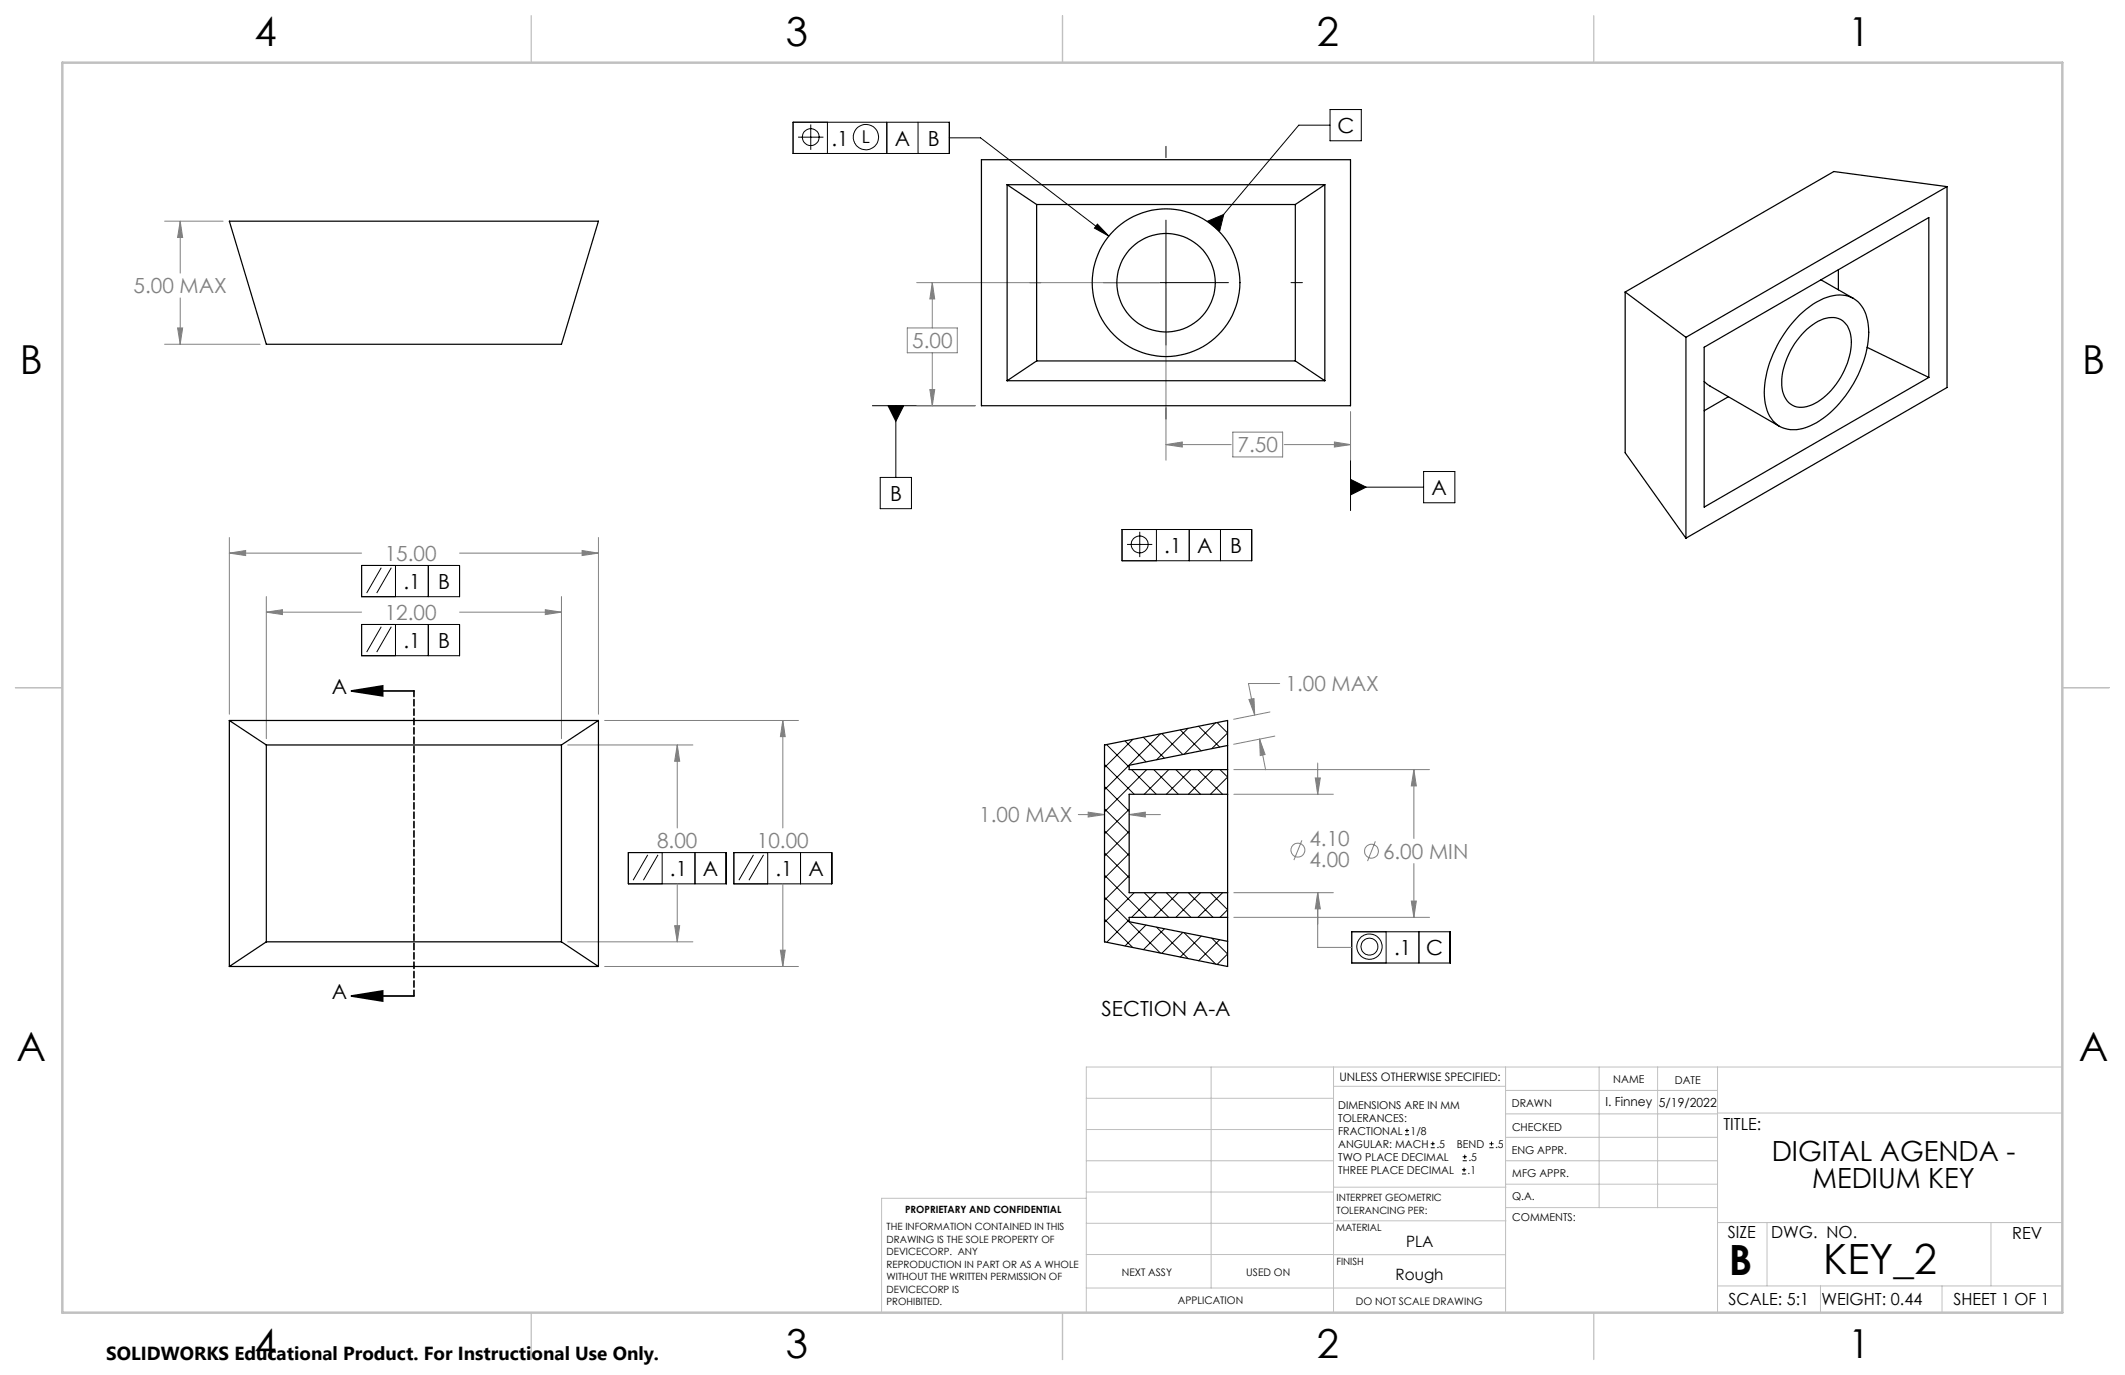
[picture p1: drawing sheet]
<svg xmlns="http://www.w3.org/2000/svg" width="432mm" height="279mm" viewBox="0 0 432 279" stroke-linecap="round" stroke-linejoin="round" font-family="sans-serif">
<g fill="none" stroke="#000" stroke-width=".2">
<path d="M161.1 24.8h31.8v6.4h-31.8zM162.2 27.9h5.1M164.7 25.3v5.1M168.1 24.8v6.4M180.2 24.8v6.4M186.5 24.8v6.4M192.9 28h6.3l26.1 20M236.9 29.7v2.3M270.3 25.4h-6.4l-17.3 20.6M270.3 22.3h6.3v6.3h-6.3zM209.2 57.4h2.3M223 45.5l2.3 2.5-2.9-1.6z"/>
<path d="M224.2 57.4h25.4M236.9 44.7v25.4M245.4 44.9l3.3-1.3-.9 3.4zM262.3 57.4h2.4M177.3 82.4h20.9M178.9 97h6.3v6.4h-6.3zM180.4 82.4h3.2l-1.6 3.2zM182 82.4v14.6M236.9 82.8v2.4M274.4 99h14.9M274.4 83.7v20.1M274.4 97.4l3.2 1.6-3.2 1.6z"/>
<path d="M289.3 95.8h6.3v6.4h-6.3zM73.5 114.9h19.9v6.3h-19.9zM77.5 115.4l-3 5.1M79.5 115.4l-2.9 5.1M80.4 114.9v6.3M87 114.9v6.3M228 107.6h26.4v6.3h-26.4zM229 110.6h5.1M231.6 108.1v5.1M235 107.6v6.3M241.7 107.6v6.3M248 107.6v6.3"/>
<path d="M73.5 126.9h19.9v6.3h-19.9zM77.5 127.4l-3 5.1M79.5 127.4l-2.9 5.1M80.4 126.9v6.3M87 126.9v6.3M127.7 173.2h19.9v6.4h-19.9zM131.6 173.7l-2.9 5.2M133.7 173.7l-3 5.2M134.5 173.2v6.4M141.2 173.2v6.4M149.1 173.2h19.9v6.4h-19.9zM153.1 173.7l-3 5.2"/>
<path d="M155.2 173.7l-3 5.2M156 173.2v6.4M162.7 173.2v6.4M274.7 189.3h20v6.4h-20zM281.7 189.3v6.4M288.3 189.3v6.4M285.5 230.6h.8M285.5 229.7h.8M285.9 229.3v.9M290.7 233.2h.8M290.7 232.4h.8M291.1 232v.8"/>
<path d="M297.1 238.5h.8M297.1 237.7h.8M297.2 235.9h.9M297.2 235.1h.9M297.5 237.3v.8M297.6 234.6v.9M302.6 233.2h.9M302.6 232.4h.9M303.1 232v.8"/>
<circle cx="164.8" cy="27.9" r="1.72"/>
<circle cx="176" cy="27.9" r="2.58"/>
<circle cx="231.6" cy="110.6" r="1.71"/>
<circle cx="278.3" cy="192.3" r="2.58"/>
<circle cx="278.3" cy="192.4" r="1.72"/>
</g>
<g fill="none" stroke="#808080" stroke-width=".2">
<path d="M33.4 44.9h11.9M36.6 44.9l.5 3.4h-1zM36.6 44.9v10.6M186.3 57.4h49.4M189.4 57.4l.5 3.3h-1zM189.4 57.4v9.2M236.9 58.7v34.8M33.4 70h19.4M36.1 66.6h1l-.5 3.4zM36.6 60.5v9.5M184.4 66.6h10.1v5.1h-10.1zM188.9 79.2h1l-.5 3.2z"/>
<path d="M189.4 71.7v10.7M186.3 82.4h11.9M236.9 90.3l3.3-.5v1zM236.9 90.3h13.3M250.5 87.8h10.1v5.1h-10.1zM260.9 90.3h13.5M271.1 89.8l3.3 .5-3.3 .5zM274.4 83.7v9.8M46.6 112.4l3.3-.5v1zM46.6 109.2v35.9M46.6 112.4h26.9M93.4 112.4h28.2"/>
<path d="M118.3 111.9l3.3 .5-3.3 .5zM121.6 109.2v35.9M54.1 124.4l3.3-.5v1zM54.1 121.2v28.9M54.1 124.4h19.4M93.4 124.4h20.7M110.8 123.9l3.3 .5-3.3 .5zM114.1 121.2v28.9M260 138.9h-6.3l1.3 6.4M115.4 151.4h25.4M122.9 146.4h39.3M137.6 151.4l.5 3.3h-1z"/>
<path d="M137.6 151.4v16.8M159.1 146.4l.5 3.3h-1zM159.1 146.4v21.8M250.7 156.4h39.8M253.8 142.1l1-.1 .2 3.3zM255.9 150.2l1.2 3.1-1 .2zM255.9 150.2l1.3 6.2M258.1 144.7l-7.4 1.5M259 149.6l-8.3 1.6M267.3 158.1h1l-.5 3.3zM267.8 155v6.4M287.3 156.4l.5 3.3h-1z"/>
<path d="M287.3 156.4v14M137.6 179.6v11.8M159.1 179.6v16.8M219.1 165.5h5.3M221.1 165l3.3 .5-3.3 .5zM229.4 165.5l3.3-.5v1zM229.4 165.5h6.4M250.7 161.4h20.2M264.5 170.7l-1.6 4.1M279.5 171l-1.6 4M287.3 175.5v10.9M115.4 191.4h25.4"/>
<path d="M122.9 196.4h39.3M137.1 188.1h1l-.5 3.3zM158.6 193.1h1l-.5 3.3zM250.7 186.4h39.8M250.7 181.4h20.2M267.8 181.4l.5 3.3h-1zM267.8 181.4v11.1h6.9M286.8 183.1h1l-.5 3.3z"/>
<circle cx="263.7" cy="172.7" r="1.42"/>
<circle cx="278.7" cy="173" r="1.41"/>
</g>
<path d="M71.4 140.4l6.4-1v2zM71.4 140.4h12.7M71.4 202.4l6.4-1v2zM71.4 202.4h12.7" fill="none" stroke="#000" stroke-width=".35"/>
<path d="M84.1 140.4v62" fill="none" stroke="#000" stroke-width=".35" stroke-dasharray="1.3 .6" stroke-dashoffset=".1"/>
<g fill="none" stroke="#c0c0c0" stroke-width=".2">
<path d="M246.1 216.8v44.9M271 216.8v49.9M305.9 216.8v49.9M324.9 216.8v28.6M336.8 216.8v28.6M349 216.8v49.9M419.1 216.8h-198.4v49.9M220.7 235.9h50.3M220.7 229.5h50.3M220.7 223.2h50.3M271 220.7h34.9M305.9 231.1h43.1"/>
<path d="M305.9 226.3h43.1M305.9 221.6h43.1M305.9 235.9h43.1M349 226.2h70.1M220.7 248.6h50.3M220.7 242.2h50.3M220.7 254.9h50.3M220.7 243.5h-41.6v23.2M271 255h34.9M271 248.1h35M271 241.2h35M305.9 240.6h43.1"/>
<path d="M306 245.4h43M349 248.4h70.1M359.1 248.4v12.9M404.6 248.4v12.9M220.7 261.7h85.2M349 261.3h70.1M369.9 261.3v5.4M394.6 261.3v5.4"/>
</g>
<path d="M108 3.2v9.5M215.9 3.2v9.5M323.8 3.2v9.5M3.1 139.7h9.6M419.1 139.7h9.5M108 266.7v9.6M215.9 266.7v9.6M323.8 266.7v9.6" fill="none" stroke="#c0c0c0" stroke-width=".25"/>
<path d="M12.7 12.7h406.4v254h-406.4z" fill="none" stroke="#c0c0c0" stroke-width=".5"/>
<g fill="#000">
<path d="M223 45.5l2.3 2.5-2.9-1.6zM274.4 97.4l3.2 1.6-3.2 1.6zM180.4 82.4l1.6 3.2 1.6-3.2zM245.4 44.9l3.3-1.3-.9 3.4z"/>
<path d="M71.4 140.4l6.4-1v2zM71.4 202.4l6.4-1v2z"/>
</g>
<path d="M118.3 111.9l3.3 .5-3.3 .5zM46.6 112.4l3.3-.5v1zM110.8 123.9l3.3 .5-3.3 .5zM54.1 124.4l3.3-.5v1zM137.1 188.1h1l-.5 3.3zM137.6 151.4l.5 3.3h-1zM158.6 193.1h1l-.5 3.3zM159.1 146.4l.5 3.3h-1zM36.6 44.9l.5 3.4h-1zM36.1 66.6h1l-.5 3.4zM188.9 79.2h1l-.5 3.2zM189.4 57.4l.5 3.3h-1zM271.1 89.8l3.3 .5-3.3 .5zM236.9 90.3l3.3-.5v1zM286.8 183.1h1l-.5 3.3zM287.3 156.4l.5 3.3h-1zM267.8 181.4l.5 3.3h-1zM267.3 158.1h1l-.5 3.3zM255.9 150.2l1.2 3.1-1 .2zM253.8 142.1l1-.1 .2 3.3zM221.1 165l3.3 .5-3.3 .5zM229.4 165.5l3.3-.5v1z" fill="#808080"/>
<g fill="none" stroke="#000" stroke-width=".25">
<path d="M199.4 32.5h75v49.9h-75zM204.6 37.5v39.9M204.6 37.5h64.6M204.6 37.5l6 4.1M269.2 37.5v39.9M269.2 37.5l-6 4.1M395.6 37.9v40.8l-53 30.7M395.6 37.9l-53 30.6M395.6 37.9l-23-3-42.4 24.4M46.6 44.9h75l-7.5 25.1h-60zM210.6 41.6v31.7M210.6 41.6h52.6"/>
<path d="M263.2 41.6v31.7M330.2 59.3l12.4 9.2M330.2 59.3v32.7l12.4 17.4M370 56.9l6.6 3.7M373.6 54.8v4.1M204.6 77.4h64.6M210.6 73.3h52.6M210.6 73.3l-6 4.1M263.2 73.3l6 4.1M342.6 68.5v40.9M346.3 77.5l1.2 1 14.1 8.1M346.3 70.6l45.6-26.4v32.5l-45.6 26.3z"/>
<path d="M365.7 64a13.1 13.1 0 0 1 8.1-4.1 5.7 5.7 0 0 1 5.7 5.3 20.3 20.3 0 0 1-3.9 14.4 17.2 17.2 0 0 1-9.9 7.6 5.7 5.7 0 0 1-7-5.2 19.9 19.9 0 0 1 3.4-13.5l1.7-2.4zM366.6 67.5a7.7 7.7 0 0 1 6.5-2.9 4.3 4.3 0 0 1 3.1 4.3 15.2 15.2 0 0 1-7.9 13.3 4 4 0 0 1-6.2-3.2 15 15 0 0 1 4.5-11.5zM379.4 70.6l12.5 6.1M351.2 80.6l-4.9 2.9M46.6 146.4v50M46.6 146.4l7.5 5M46.6 146.4h75M54.1 151.4v40M54.1 151.4h60M114.1 151.4v40M121.6 146.4v50M121.6 146.4l-7.5 5"/>
<path d="M249.4 151.5l-20 4v.9h20M249.4 161.4v20M249.4 161.4v-15l-25 5v40l25 5v-15M249.4 161.4h-20v20h20M46.6 196.4h75M54.1 191.4l-7.5 5M54.1 191.4h60M114.1 191.4l7.5 5M249.4 186.4h-20v.9l20 4"/>
<circle cx="236.9" cy="57.4" r="15"/>
<circle cx="236.9" cy="57.4" r="10"/>
</g>
<g fill="none" stroke="#000" stroke-width=".2">
<path d="M224.4 159.8l5 5.1M224.4 155.4l6.1 6M224.6 151.4l-.2 .1M224.9 151.3l4.5 4.6M228.6 150.6l4.3 4.2M229.9 156.4l5 5M230.2 150.2l-5.8 5.8M232.3 149.8l4.3 4.3M233 156.4l-8.6 8.6M234.5 156.4l4.9 5M235.8 149.1l-11.4 11.4M236.1 149l4.2 4.3"/>
<path d="M237.5 156.4l-5 5M238.9 156.4l5 5M239.8 148.3l4.3 4.3M241.4 148l-6.4 6.4M242 156.4l-5 5M243.4 156.4l5 5M243.6 147.6l4.2 4.2M246.5 156.4l-5 5M247 146.9l-6.4 6.3M247.3 146.8l2.1 2.1-3.2 3.2M247.9 156.4l1.5 1.5-3.4 3.5M224.4 177.8l8.6 8.6"/>
<path d="M224.4 173.3l5 5M224.4 168.8l5 5M224.4 164.4l5 4.9M229.4 164.5l-5 4.9M229.4 168.9l-5 5.1M229.4 173.4l-5 5M229.4 177.9l-5 5M224.4 191.3l.2 .1M224.4 186.8l5.8 5.7M224.4 182.3l11.4 11.4M229.4 186.9l-4.5 4.6M230.5 181.4l-6.1 6"/>
<path d="M232.5 181.4l5 5M232.9 188l-4.3 4.2M234.9 181.4l-5 5M235 188.4l6.4 6.4M236.6 188.7l-4.3 4.3M237 181.4l5 5M239.4 181.4l-4.9 5M240.3 189.5l-4.2 4.2M240.6 189.5l6.4 6.4M241.5 181.4l5 5M243.9 181.4l-5 5M244.1 190.2l-4.3 4.3"/>
<path d="M246 181.4l3.4 3.5-1.5 1.5M246.2 190.6l3.2 3.3-2.1 2.1M247.8 191l-4.2 4.2M248.4 181.4l-5 5"/>
</g>
<g font-size="8.5">
<text x="351.3" y="259">B</text>
<text x="370.5" y="258.9">KEY_2</text>
</g>
<g font-size="8.1">
<text x="51.7" y="9.3">4</text>
<text x="159.7" y="9.3">3</text>
<text x="267.6" y="9.3">2</text>
<text x="375.6" y="9.3">1</text>
<text x="4" y="76">B</text>
<text x="423.1" y="76">B</text>
<text x="3.3" y="215.7">A</text>
<text x="422.4" y="215.7">A</text>
<text x="51.7" y="276">4</text>
<text x="159.7" y="276">3</text>
<text x="267.6" y="276">2</text>
<text x="375.6" y="276">1</text>
</g>
<g font-size="5.6">
<text x="360" y="235.8">DIGITAL AGENDA -</text>
<text x="368.3" y="241.5">MEDIUM KEY</text>
</g>
<g font-size="4.2">
<text x="168.9" y="29.6">.1</text>
<text x="181.8" y="29.6">A</text>
<text x="188.5" y="29.6">B</text>
<text x="271.8" y="27">C</text>
<text x="180.8" y="101.8">B</text>
<text x="290.9" y="100.6">A</text>
<text x="236.6" y="112.4">.1</text>
<text x="243.3" y="112.4">A</text>
<text x="250" y="112.4">B</text>
<text x="82" y="119.7">.1</text>
<text x="89" y="119.7">B</text>
<text x="82" y="131.7">.1</text>
<text x="89" y="131.7">B</text>
<text x="67.4" y="141">A</text>
<text x="136.1" y="178">.1</text>
<text x="142.8" y="178">A</text>
<text x="157.6" y="178">.1</text>
<text x="164.3" y="178">A</text>
<text x="283.3" y="194.1">.1</text>
<text x="289.8" y="194.1">C</text>
<text x="67.4" y="203">A</text>
<text x="223.8" y="206.4">SECTION A-A</text>
</g>
<g font-size="4.2" fill="#808080">
<text x="27.1" y="59.6">5.00 MAX</text>
<text x="185.3" y="70.8">5.00</text>
<text x="251.5" y="91.9">7.50</text>
<text x="78.2" y="114">15.00</text>
<text x="78.2" y="126">12.00</text>
<text x="261.2" y="140.5">1.00 MAX</text>
<text x="199" y="167.1">1.00 MAX</text>
<text x="133.5" y="172.3">8.00</text>
<text x="153.8" y="172.3">10.00</text>
<text x="266.1" y="172">4.10</text>
<text x="266.1" y="176.1">4.00</text>
<text x="281" y="174.5">6.00 MIN</text>
</g>
<text font-size="3.8" x="21.6" y="276.3">SOLIDWORKS Educational Product. For Instructional Use Only.</text>
<text font-size="3.6" x="175.1" y="29.1">L</text>
<g font-size="3.4">
<text x="350.2" y="229.5">TITLE:</text>
<text x="351.1" y="251.6">SIZE</text>
<text x="359.9" y="251.6">DWG. NO.</text>
<text x="408.9" y="251.7">REV</text>
<text x="351.2" y="265.2">SCALE: 5:1</text>
<text x="370.1" y="265.3">WEIGHT: 0.44</text>
<text x="396.9" y="265.2">SHEET 1 OF 1</text>
</g>
<g font-size="3.2">
<text x="285.7" y="253.3">PLA</text>
<text x="283.6" y="260.1">Rough</text>
</g>
<g font-size="2.5">
<text x="326.2" y="224.8">I. Finney</text>
<text x="337.1" y="224.9">5/19/2022</text>
</g>
<text font-size="2.4" x="272.2" y="219.7">UNLESS OTHERWISE SPECIFIED:</text>
<g font-size="2.2">
<text x="327.8" y="220.1">NAME</text>
<text x="340.3" y="220.2">DATE</text>
<text x="271.9" y="225.3">DIMENSIONS ARE IN MM</text>
<text x="271.9" y="227.9">TOLERANCES:</text>
<text x="307.2" y="224.9">DRAWN</text>
<text x="271.9" y="230.6">FRACTIONAL</text>
<text x="271.9" y="233.2">ANGULAR: MACH</text>
<text x="286.6" y="230.6">1/8</text>
<text x="291.9" y="233.2">.5</text>
<text x="296" y="233.2">BEND</text>
<text x="303.8" y="233.2">.5</text>
<text x="307.3" y="229.8">CHECKED</text>
<text x="271.9" y="238.5">THREE PLACE DECIMAL</text>
<text x="271.9" y="235.9">TWO PLACE DECIMAL</text>
<text x="298.2" y="238.5">.1</text>
<text x="298.4" y="235.9">.5</text>
<text x="307.2" y="234.5">ENG APPR.</text>
<text x="307.3" y="239.2">MFG APPR.</text>
<text x="307.3" y="243.9">Q.A.</text>
<text x="307.3" y="248.1">COMMENTS:</text>
</g>
<g font-size="2.1">
<text x="227.9" y="259.2">NEXT ASSY</text>
<text x="253.3" y="259.2">USED ON</text>
<text x="239.3" y="265">APPLICATION</text>
<text x="275.5" y="265.1">DO NOT SCALE DRAWING</text>
</g>
<g font-size="2">
<text x="271.6" y="244.1">INTERPRET GEOMETRIC</text>
<text x="180.2" y="250">THE INFORMATION CONTAINED IN THIS</text>
<text x="183.9" y="246.4">PROPRIETARY AND CONFIDENTIAL</text>
<text x="271.5" y="250.2">MATERIAL</text>
<text x="271.6" y="246.6">TOLERANCING PER:</text>
<text x="180.2" y="252.5">DRAWING IS THE SOLE PROPERTY OF</text>
<text x="180.2" y="255.1">DEVICECORP. ANY</text>
<text x="180.2" y="257.6">REPRODUCTION IN PART OR AS A WHOLE</text>
<text x="271.5" y="257">FINISH</text>
<text x="180.2" y="260.1">WITHOUT THE WRITTEN PERMISSION OF</text>
<text x="180.2" y="262.6">DEVICECORP IS</text>
<text x="180.2" y="265.2">PROHIBITED.</text>
</g>
</svg>
